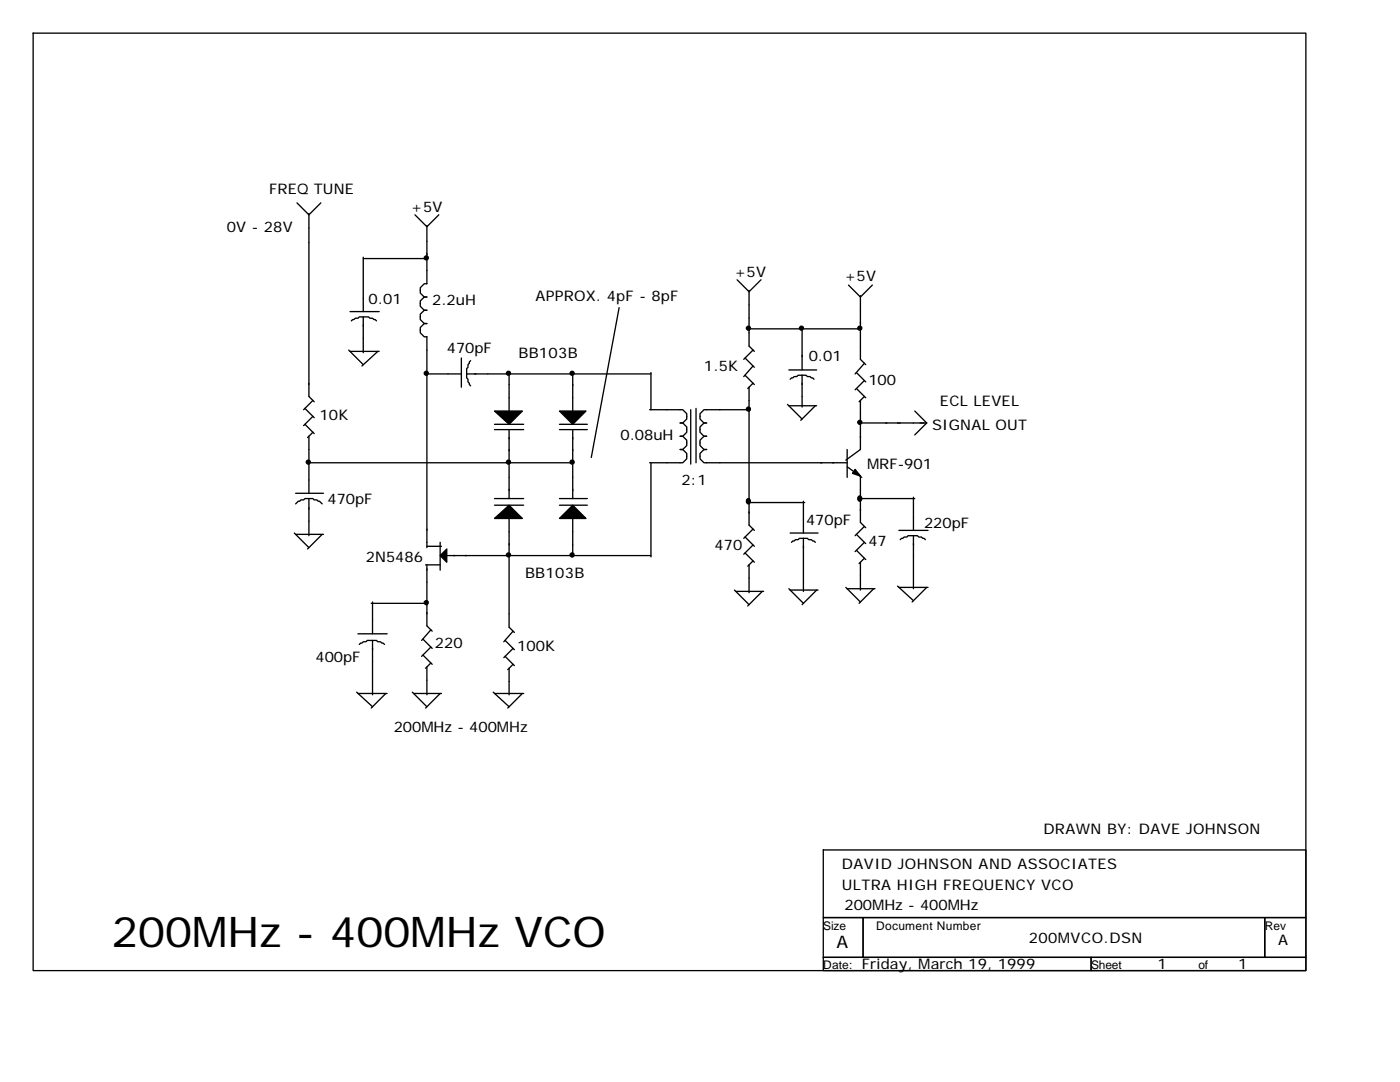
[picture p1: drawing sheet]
<svg xmlns="http://www.w3.org/2000/svg" width="279mm" height="216mm" viewBox="0 0 279 216" stroke-linecap="round" stroke-linejoin="round" font-family="sans-serif">
<g fill="none" stroke="#000" stroke-width=".26">
<path d="M6.6 6.6h254v187.1h-254zM59.3 40.5l2.3 2.4 2.4-2.4M61.6 42.6v36.5l1.1 1.1M72.5 51.3v10.9M72.5 51.6h13M82.8 42.9l2.4 2.3 2.4-2.3M85.2 45v11.6h-.5l-.8 .8v1.1l.8 .8h.5h-.5l-.8 .8v1l.8 .8h.5h-.5l-.8 .8v1.1l.8 .8h.5h-.5l-.8 .8v1l.8 .8h.5v42.1M147.1 55.8l2.4 2.4 2.4-2.4M149.5 57.9v11.2l1 1M169.3 56.9l2.4 2.4 2.4-2.4M171.7 59v12.7l1.1 1.1M62.4 79.9l-1.8 1.9"/>
<path d="M69.6 69.8l2.9 3M69.8 70.1h5.9M69.8 62.2h5.9M72.5 63.2h1.1l.2 .3h.5l.3 .3h.3l.2 .2M72.5 63.2h-.8l-.3 .3h-.5l-.8 .5M72.5 63.2v7.2M75.4 70.1l-3.2 2.9M84.9 74.6h7.2M92.1 71.4v5.9M93.1 74.6v.8l.3 .3v.5l.5 .8M93.1 74.6h36.8M93.9 72l-.2 .2v.3l-.3 .3v.5l-.3 .3v1"/>
<path d="M101.6 74.3v8M114.3 74.6v7.7M123.6 61.4l-5.6 29.9M129.9 74.3v7.5M148.7 71.4l1.8 1.9M148.7 74.9l1.8 1.8M149.2 65.6h22.5M149.5 77.3v27.5l1 1M150.3 69.8l-1.9 1.9M150.3 73l-1.9 2.1M150.3 76.5l-1.1 1M157.4 73.8h5.6"/>
<path d="M160.1 74.9h.8l.2 .2h.6l.8 .6M160.1 74.9h-.8l-.3 .2h-.5l-.8 .6M160.1 65.6v8.2M160.1 74.9v6.3M170.9 74.3l1.9 1.9M170.9 77.5l1.9 1.9M171.7 79.9v9.8l-2.9 2.1M172.5 72.5l-1.8 2.1M172.5 75.9l-1.8 1.9M172.5 79.1l-1.1 1.1M59 98.4h5.6M60.9 81.5l1.8 1.8"/>
<path d="M60.9 84.7l1.8 1.8M61.6 99.5h.8l.3 .2h.5l.3 .3h.3l.5 .5M61.6 99.5h-.7l-.3 .2h-.5l-.3 .3h-.3l-.5 .5M61.6 92.3h53M61.6 87v11.4M61.6 99.5v7.4M62.4 83.1l-1.8 1.8M62.4 86.3l-1 1M98.7 99.5h5.8M98.7 84.7h5.8M98.7 85.7h5.8M101.6 85.7v13.8"/>
<path d="M111.7 99.5h5.5M111.7 84.7h5.5M111.7 85.7h5.5M114.3 85.7v13.8M129.6 81.8h6.7l.8 .7v1.1l-.8 .8h-.6h.6l.8 .8v1.1l-.8 .7h-.6h.6l.8 .8v1.1l-.8 .8h-.6h.6l.8 .8v1l-.8 .8h-6.7M129.9 92.3v18.8M137.8 81.8v10.8M138.9 81.5v10.8M149.8 81.8h-9.3l-.8 .7v1.1l.8 .8h.5h-.5l-.8 .8v1.1l.8 .7h.5h-.5l-.8 .8v1.1l.8 .8h.5h-.5l-.8 .8v1l.8 .8h28.6M157.2 80.7l2.9 2.9M157.4 81h5.6M162.7 81l-2.9 2.9"/>
<path d="M169.1 93.1l2.9 2.1M169.1 89.7v5.5M171.7 99.5h10.9M171.7 95v9.2l1.1 1.1M171.7 84.4h13.2M182.3 99.2v6.6M182.6 82l2.3 2.4M184.9 84.4l-2.3 2.4M58.7 106.4l2.9 2.9M59 106.6h5.6M64.3 106.6l-2.9 2.9M84.9 112.7h2.9"/>
<path d="M85.2 112.7v12.2l1.1 1M85.2 109h2.9M87.8 108.2v5.6M89.2 110.9h40.7M98.7 100.8h5.8M101.6 103.2v21.9l1.1 1.1M111.7 100.8h5.5M114.3 103.2v7.9M146.6 117.7l2.9 2.9M146.8 118h5.6M148.7 107.2l1.8 1.8M148.7 110.3l1.8 1.9"/>
<path d="M149.5 112.7v5.6M149.5 100.3h11.1M150.3 105.6l-1.9 1.8M150.3 108.7l-1.9 1.9M150.3 111.9l-1.1 1.1M152.1 118l-2.9 2.9M157.4 117.5l2.9 2.9M157.7 117.7h5.5M157.7 106.4h5.5M160.3 107.4h.8l.3 .3h.5l.8 .5M160.3 107.4h-.8l-.2 .3h-.6l-.7 .5M160.3 100v6.4"/>
<path d="M160.3 107.4v10.6M163 117.7l-2.9 2.9M168.8 117.2l2.9 2.9M169.1 117.5h5.5M170.9 106.6l1.9 1.9M170.9 109.8l1.9 1.9M171.7 112.2v5.5M172.5 108.2l-1.8 1.9M172.5 105l-1.8 1.9M172.5 111.4l-1.1 1M174.4 117.5l-3 2.9M179.1 116.9l3.2 3"/>
<path d="M179.4 117.2h5.8M179.4 105.8h5.8M182.3 106.9h.8l.3 .3h.5l.8 .5M182.3 106.9h-1.1l-.2 .3h-.6l-.7 .5M182.3 106.9v10.6M184.9 117.2l-2.9 2.9M71.2 138.1l3.1 2.9M71.4 138.4h5.9M71.4 126.5h5.9M74.1 120.4h11.1M74.3 127.8h.8l.3 .3h.5l.8 .5M74.3 127.8h-1l-.3 .3h-.5l-.8 .5"/>
<path d="M74.3 120.1v6.4M74.3 127.8v10.8M77 138.4l-2.9 2.9M82.3 138.1l2.9 2.9M82.5 138.4h5.6M84.4 127.5l1.9 1.9M84.4 130.7l1.9 1.9M85.2 133.1v5.5M86 125.7l-1.9 2.1M86 129.1l-1.9 1.9M86 132.3l-1.1 1M87.8 138.4l-2.9 2.9"/>
<path d="M98.4 138.1l3.2 2.9M98.7 138.4h5.8M100.8 127.8l1.9 1.8M100.8 131l1.9 1.8M101.6 133.3v5.3M102.4 125.9l-1.9 2.2M102.4 129.4l-1.9 1.8M102.4 132.6l-1.1 1M104.2 138.4l-2.9 2.9M164.3 169.6h96.3v13.5h-96.3zM164.3 183.1h7.9v7.9h-7.9zM164.3 191h53.5v2.7h-53.5z"/>
<path d="M172.2 183.1h80.2v7.9h-80.2zM217.8 191h42.8v2.7h-42.8zM252.4 183.1h8.2v7.9h-8.2z"/>
</g>
<g fill="#000" stroke="#000" stroke-width=".26">
<path d="M98.7 82h5.5l-2.6 2.7z" fill-rule="evenodd"/>
<path d="M111.7 82h5.2l-2.6 2.7z" fill-rule="evenodd"/>
<path d="M170.7 93.7l1 1.3-1.6-.5z" fill-rule="evenodd"/>
<path d="M87.8 110.9l1.4-1.4v2.7z" fill-rule="evenodd"/>
<path d="M98.7 103.5l2.9-2.7 2.6 2.7z" fill-rule="evenodd"/>
<path d="M114.3 100.8l2.6 2.7h-5.2z" fill-rule="evenodd"/>
</g>
<g fill="#000" stroke="#000" stroke-width=".26">
<path d="M171.4 99a.47 .47 0 0 1 .6 .5 .47 .47 0 0 1-.6 .4 .63 .63 0 0 1 0-.9zM149.2 99.6a.47 .47 0 0 1 .6 .4 .47 .47 0 0 1-.6 .5 .63 .63 0 0 1 0-.9z"/>
<circle cx="85.1" cy="51.5" r=".4"/>
<circle cx="85.1" cy="74.5" r=".4"/>
<circle cx="101.5" cy="74.5" r=".4"/>
<circle cx="114.2" cy="74.5" r=".4"/>
<circle cx="149.4" cy="65.5" r=".4"/>
<circle cx="160" cy="65.5" r=".4"/>
<circle cx="171.6" cy="65.5" r=".4"/>
<circle cx="61.5" cy="92.2" r=".4"/>
<circle cx="101.5" cy="92.2" r=".4"/>
<circle cx="114.2" cy="92.2" r=".4"/>
<circle cx="149.4" cy="81.6" r=".4"/>
<circle cx="171.6" cy="84.3" r=".4"/>
<circle cx="101.5" cy="110.7" r=".4"/>
<circle cx="114.2" cy="110.7" r=".4"/>
<circle cx="85.1" cy="120.3" r=".4"/>
</g>
<text font-size="8.5" x="22.2" y="188.9">200MHz - 400MHz VCO</text>
<text font-size="3.4" x="167" y="189.2">A</text>
<g font-size="2.9">
<text x="53.7" y="38.6">FREQ TUNE</text>
<text x="45.2" y="46.3">0V - 28V</text>
<text x="82" y="42.3">+5V</text>
<text x="146.6" y="55.3">+5V</text>
<text x="168.5" y="56.1">+5V</text>
<text x="73.6" y="60.6">0.01</text>
<text x="86.3" y="60.9">2.2uH</text>
<text x="106.9" y="60.1">APPROX. 4pF - 8pF</text>
<text x="89.2" y="70.4">470pF</text>
<text x="103.5" y="71.4">BB103B</text>
<text x="161.4" y="72">0.01</text>
<text x="140.5" y="74.1">1.5K</text>
<text x="173.3" y="76.7">100</text>
<text x="63.8" y="83.9">10K</text>
<text x="187.6" y="81">ECL LEVEL</text>
<text x="123.8" y="87.8">0.08uH</text>
<text x="186" y="85.7">SIGNAL OUT</text>
<text x="173" y="93.7">MRF-901</text>
<text x="65.4" y="100.5">470pF</text>
<text x="136" y="96.8">2:1</text>
<text x="160.9" y="104.8">470pF</text>
<text x="184.4" y="105.3">220pF</text>
<text x="73" y="112.2">2N5486</text>
<text x="142.6" y="109.8">470</text>
<text x="173.3" y="109">47</text>
<text x="104.8" y="115.4">BB103B</text>
<text x="86.8" y="129.4">220</text>
<text x="103.2" y="129.9">100K</text>
<text x="63" y="132">400pF</text>
<text x="78.6" y="146">200MHz - 400MHz</text>
<text x="208.2" y="166.4">DRAWN BY: DAVE JOHNSON</text>
<text x="168" y="173.3">DAVID JOHNSON AND ASSOCIATES</text>
<text x="168" y="177.5">ULTRA HIGH FREQUENCY VCO</text>
<text x="168.5" y="181.5">200MHz - 400MHz</text>
<text x="205.3" y="188.1">200MVCO.DSN</text>
<text x="255.1" y="188.6">A</text>
<text x="172" y="193.4">Friday, March 19, 1999</text>
<text x="231" y="193.4">1</text>
<text x="247.1" y="193.4">1</text>
</g>
<g font-size="2.4">
<text x="164.3" y="185.5">Size</text>
<text x="174.9" y="185.5">Document Number</text>
<text x="252.4" y="185.5">Rev</text>
<text x="164.3" y="193.4">Date:</text>
<text x="217.8" y="193.4">Sheet</text>
<text x="239.2" y="193.4">of</text>
</g>
</svg>
